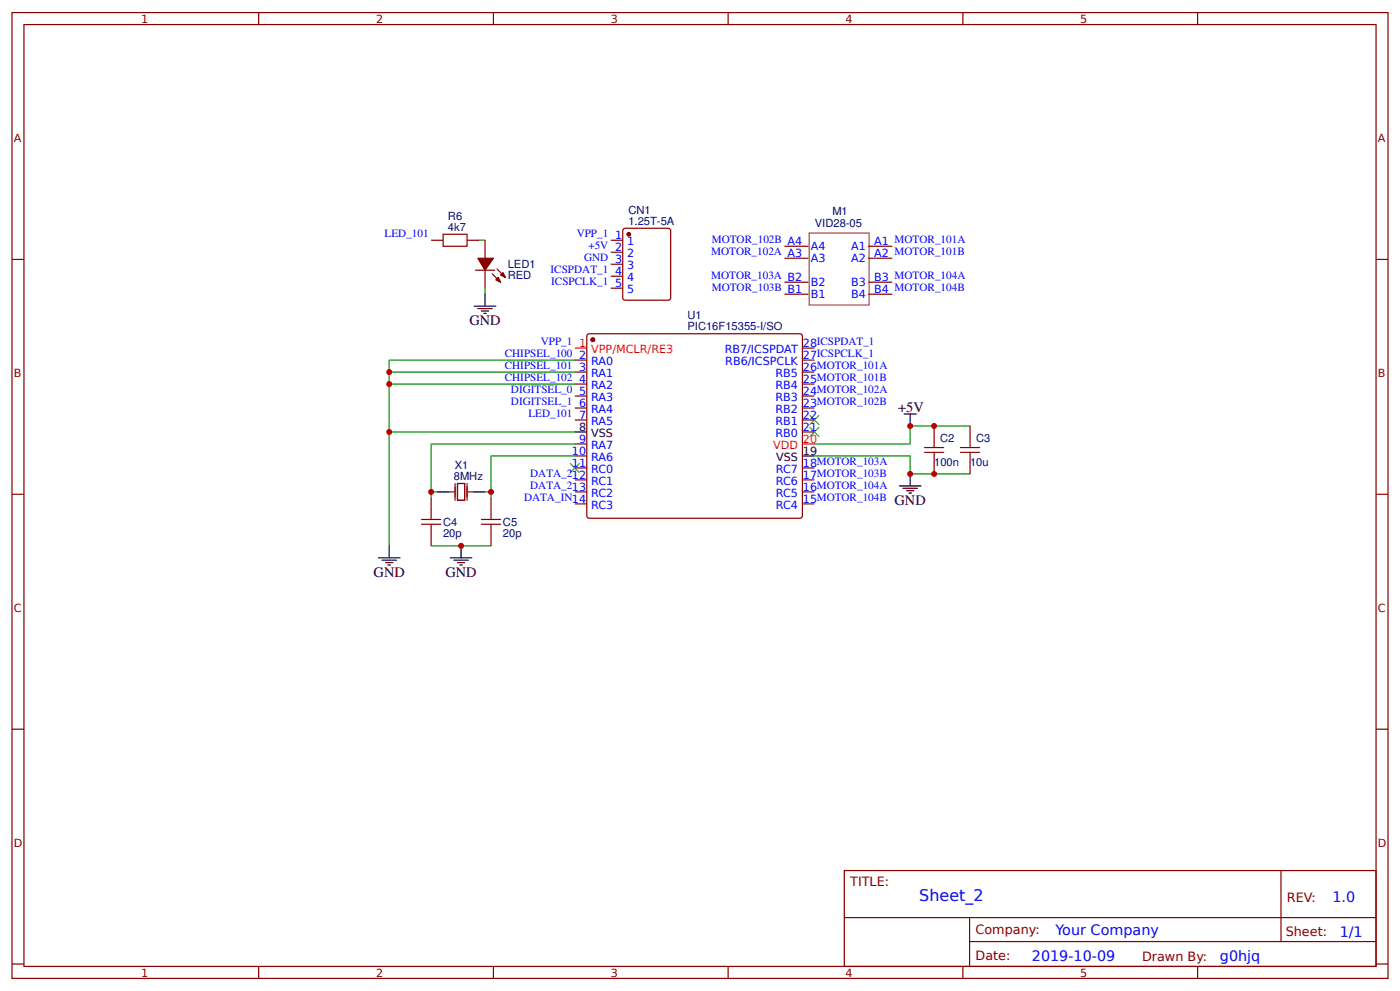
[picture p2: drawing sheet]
<svg xmlns="http://www.w3.org/2000/svg" width="309mm" height="219mm" viewBox="0 0 309 219" stroke-linecap="round" stroke-linejoin="round" font-family="sans-serif">
<g fill="none" stroke="#800" stroke-width=".26">
<path d="M2.6 2.8h304.1v213.2h-304.1zM5.3 5.4h298.7v208h-298.7zM57.1 2.8v2.6M109 2.8v2.6M160.9 2.8v2.6M212.7 2.8v2.6M264.6 2.8v2.6M2.6 57.3h2.7M95.2 53h2.7M103.2 53h2.6M105 59.7h4.3M107.2 53v4"/>
<path d="M107.2 59.7v3.9M109.8 59.4l1.9 1.9M134.9 53h2.7M134.9 55.7h2.7M134.9 58.3h2.7M137.7 50.7l.4-.3h9.5l.5 .3 .1 15-.3 .5-9.8 .1-.4-.3zM173.3 54.4h5.3M173.3 57h5.3M191.8 54.4h5.3M191.8 57h5.3M304 57.3h2.7M108.7 60.5l1.9 1.8"/>
<path d="M127 79.5h2.6M129.7 73.9l.5-.2 46.8 .1 .3 .4-.1 40-.5 .2h-46.8l-.3-.5zM134.9 61h2.7M134.9 63.6h2.7M173.3 62.3h5.3M173.3 65h5.3M177.3 79.5h2.6M177.3 76.9h2.6M191.8 62.3h5.3M191.8 65h5.3M127 82.2h2.6M127 84.8h2.6"/>
<path d="M127 87.4h2.6M127 90.1h2.6M127 92.7h2.6M127 98h2.6M177.3 82.2h2.6M177.3 84.8h2.6M177.3 87.4h2.6M177.3 90.1h2.6M177.3 92.7h2.6M177.3 95.4h2.6M206.4 94.1v2.6M214.3 94.1v2.6"/>
<path d="M2.6 109.1h2.7M95.2 109.9v2.7M95.2 117.9v2.6M108.5 109.9v2.7M108.5 117.9v2.6M127 100.7h2.6M127 103.3h2.6M127 106h2.6M127 108.6h2.6M127 111.3h2.6M177.3 103.3h2.6M177.3 106h2.6"/>
<path d="M177.3 108.6h2.6M177.3 111.3h2.6M206.4 102v2.6M214.3 102v2.6M304 109.1h2.7M2.6 161h2.7M304 161h2.7M186.5 192.2h117.5v21.2h-117.5zM283 192.2v15.7M2.6 212.9h2.7M57.1 213.4v2.6M109 213.4v2.6"/>
<path d="M160.9 213.4v2.6M186.6 202.6h117.3M212.7 213.4v2.6M214.2 207.9h89.7M214.2 202.6v10.6M264.6 213.4v2.6M304 212.9h2.7"/>
</g>
<path d="M178.8 51.5h13.2v15.8h-13.2z" fill="none" stroke="#a54b4b" stroke-width=".26"/>
<g fill="none" stroke="#080" stroke-width=".26">
<path d="M105.8 53h1.4M107.2 63.6v1.4M127 79.5h-41v15.9M86 84.8h41M86 82.2h41M127 95.4h-41v25.1M127 98h-31.8v11.9M214.3 94.1h-13.2v3.9h-21.2M95.2 108.6h1.4M107.2 108.6h1.3M127 100.7h-18.5v9.2M179.9 100.7h21.2v3.9h13.2"/>
<path d="M95.2 120.5h13.3"/>
</g>
<g fill="none" stroke="#a00000" stroke-width=".26">
<path d="M97.9 51.7h5.3v2.7h-5.3zM204.3 99.9h4.2M204.3 98.8h4.2M206.4 96.7v2.1M206.4 99.9v2.1M212.2 99.9h4.2M212.2 98.8h4.2M214.3 96.7v2.1M214.3 99.9v2.1M93.1 115.8h4.3M93.1 114.7h4.3M95.2 112.6v2.1"/>
<path d="M95.2 115.8v2.1M106.4 115.8h4.2M106.4 114.7h4.2M108.5 112.6v2.1M108.5 115.8v2.1"/>
</g>
<g fill="none" stroke="#000" stroke-width=".26">
<path d="M104.8 67.6h4.7M105.6 68.1h3.1M106.4 68.7h1.5M106.9 69.2h.5M107.2 65v2.6M127 95.4h2.6M199.8 91.4h2.6M201.1 91.4v2.7M96.6 108.6h2.6M104.5 108.6h2.7M177.3 100.7h2.6M198.7 107.3h4.8"/>
<path d="M199.5 107.8h3.2M200.3 108.3h1.6M200.8 108.9h.5M201.1 104.6v2.7M83.6 123.2h4.8M84.4 123.7h3.2M85.2 124.2h1.6M85.7 124.8h.6M86 120.5v2.7M99.5 123.2h4.7M100.3 123.7h3.2M101.1 124.2h1.6"/>
<path d="M101.6 124.8h.5M101.9 120.5v2.7"/>
</g>
<g fill="#800" stroke="#800" stroke-width=".26">
<path d="M109.5 61.8l.6-.5 .5 1z"/>
<path d="M110.6 60.7l.5-.5 .6 1.1z"/>
<path d="M105.6 57h3.4l-1.8 2.7z"/>
<circle cx="138.9" cy="51.7" r=".4"/>
<circle cx="131" cy="75" r=".4"/>
</g>
<g fill="#000" stroke="#3c3" stroke-width=".26">
<path d="M178.9 91.7l2.1 2.1zM181 91.7l-2.1 2.1z"/>
<path d="M178.9 94.3l2.1 2.1zM181 94.3l-2.1 2.1z"/>
<path d="M125.9 102.3l2.2 2.1zM128.1 102.3l-2.2 2.1z"/>
</g>
<path d="M99.2 108.6h1.1M100.5 106.8v3.7M101.1 106.8h1.6v3.7h-1.6zM103.2 106.8v3.7M103.5 108.6h1" fill="none" stroke="#801" stroke-width=".26"/>
<path d="M127 76.9h2.6M177.3 98h2.6" fill="none" stroke="#f00" stroke-width=".26"/>
<g fill="#c00">
<circle cx="206.4" cy="94.1" r=".66"/>
<circle cx="201.1" cy="94.1" r=".66"/>
<circle cx="86" cy="84.8" r=".66"/>
<circle cx="86" cy="95.4" r=".66"/>
<circle cx="95.3" cy="108.6" r=".66"/>
<circle cx="108.5" cy="108.6" r=".66"/>
<circle cx="101.9" cy="120.5" r=".66"/>
<circle cx="86" cy="82.2" r=".66"/>
<circle cx="201.1" cy="104.6" r=".66"/>
<circle cx="206.4" cy="104.6" r=".66"/>
</g>
<text font-size="3.5" fill="#00f" x="203.1" y="199">Sheet_2</text>
<g font-size="3.2">
<text x="103.7" y="71.8">GND</text>
<text x="198.4" y="90.9">+5V</text>
<text x="197.6" y="111.5">GND</text>
<text x="82.5" y="127.4">GND</text>
<text x="98.4" y="127.4">GND</text>
</g>
<g font-size="3.2" fill="#00f">
<text x="294.4" y="199.2">1.0</text>
<text x="233.2" y="206.3">Your Company</text>
<text x="296" y="206.9">1/1</text>
<text x="228" y="212.2">2019-10-09</text>
<text x="269.5" y="212.1">g0hjq</text>
</g>
<g font-size="2.8" fill="#800">
<text x="187.9" y="195.7">TITLE:</text>
<text x="284.3" y="199.2">REV:</text>
<text x="215.5" y="206.3">Company:</text>
<text x="284.1" y="206.8">Sheet:</text>
<text x="215.5" y="212.1">Date:</text>
<text x="252.3" y="212.1">Drawn By:</text>
</g>
<g font-size="2.5" fill="#800">
<text x="31.2" y="5">1</text>
<text x="83.1" y="5">2</text>
<text x="134.9" y="5">3</text>
<text x="186.8" y="5">4</text>
<text x="238.7" y="5">5</text>
<text x="3" y="31.4">A</text>
<text x="304.4" y="31.4">A</text>
<text x="3" y="83.2">B</text>
<text x="304.4" y="83.2">B</text>
<text x="3" y="135.1">C</text>
<text x="304.4" y="135.1">C</text>
<text x="3" y="186.9">D</text>
<text x="304.4" y="186.9">D</text>
<text x="31.2" y="215.6">1</text>
<text x="83.1" y="215.6">2</text>
<text x="134.9" y="215.6">3</text>
<text x="186.8" y="215.6">4</text>
<text x="238.7" y="215.6">5</text>
</g>
<g font-size="2.5" fill="#000080">
<text x="138.8" y="47.2">CN1</text>
<text x="183.9" y="47.4">M1</text>
<text x="99" y="50.9">4k7</text>
<text x="99" y="48.5">R6</text>
<text x="138.8" y="49.6">1.25T-5A</text>
<text x="180" y="50">VID28-05</text>
<text x="112.2" y="59.2">LED1</text>
<text x="112.2" y="61.6">RED</text>
<text x="151.9" y="70.5">U1</text>
<text x="151.9" y="72.9">PIC16F15355-I/SO</text>
<text x="207.7" y="97.7">C2</text>
<text x="215.6" y="97.7">C3</text>
<text x="100.3" y="106">8MHz</text>
<text x="100.4" y="103.5">X1</text>
<text x="206.4" y="102.9">100n</text>
<text x="214.3" y="102.9">10u</text>
<text x="97.9" y="118.5">20p</text>
<text x="97.9" y="116.1">C4</text>
<text x="111.1" y="118.5">20p</text>
<text x="111.1" y="116.1">C5</text>
</g>
<g font-size="2.5" fill="#00f">
<text x="85" y="52.4">LED_101</text>
<text x="127.4" y="52.4">VPP_1</text>
<text x="135.9" y="52.8">1</text>
<text x="157.3" y="53.7">MOTOR_102B A4</text>
<text x="129.1" y="57.7">GND 3</text>
<text x="130" y="55">+5V 2</text>
<text x="138.6" y="54.1">1</text>
<text x="138.6" y="56.8">2</text>
<text x="138.6" y="59.4">3</text>
<text x="157.1" y="56.4">MOTOR_102A A3</text>
<text x="179.1" y="55.2">A4</text>
<text x="179.1" y="57.8">A3</text>
<text x="188" y="55.2">A1</text>
<text x="188" y="57.8">A2</text>
<text x="193.1" y="54.1">A1 MOTOR_101A</text>
<text x="193.1" y="56.8">A2 MOTOR_101B</text>
<text x="121.6" y="60.3">ICSPDAT_1</text>
<text x="121.8" y="63">ICSPCLK_1</text>
<text x="135.9" y="60.7">4</text>
<text x="135.9" y="63.4">5</text>
<text x="138.6" y="62">4</text>
<text x="138.6" y="64.7">5</text>
<text x="157.1" y="61.6">MOTOR_103A B2</text>
<text x="157.3" y="64.3">MOTOR_103B B1</text>
<text x="179.1" y="63.1">B2</text>
<text x="179.1" y="65.7">B1</text>
<text x="188" y="63.1">B3</text>
<text x="188" y="65.7">B4</text>
<text x="193.1" y="62">B3 MOTOR_104A</text>
<text x="193.1" y="64.7">B4 MOTOR_104B</text>
<text x="119.5" y="76.2">VPP_1</text>
<text x="160.1" y="77.9">RB7/ICSPDAT</text>
<text x="177.4" y="76.6">28ICSPDAT_1</text>
<text x="111.5" y="81.5">CHIPSEL_101</text>
<text x="111.5" y="78.9">CHIPSEL_100</text>
<text x="127.9" y="79.2">2</text>
<text x="127.9" y="81.9">3</text>
<text x="130.6" y="80.6">RA0</text>
<text x="130.6" y="83.2">RA1</text>
<text x="160.2" y="80.6">RB6/ICSPCLK</text>
<text x="171.3" y="83.2">RB5</text>
<text x="177.4" y="81.9">26MOTOR_101A</text>
<text x="177.4" y="79.2">27ICSPCLK_1</text>
<text x="111.5" y="84.1">CHIPSEL_102</text>
<text x="112.9" y="89.4">DIGITSEL_1</text>
<text x="112.9" y="86.8">DIGITSEL_0</text>
<text x="127.9" y="84.5">4</text>
<text x="127.9" y="87.2">5</text>
<text x="127.9" y="89.8">6</text>
<text x="130.6" y="85.9">RA2</text>
<text x="130.6" y="88.5">RA3</text>
<text x="171.3" y="88.5">RB3</text>
<text x="171.3" y="85.9">RB4</text>
<text x="177.4" y="89.8">23MOTOR_102B</text>
<text x="177.4" y="87.2">24MOTOR_102A</text>
<text x="177.4" y="84.5">25MOTOR_101B</text>
<text x="116.7" y="92.1">LED_101</text>
<text x="127.9" y="92.5">7</text>
<text x="130.6" y="91.1">RA4</text>
<text x="130.6" y="93.8">RA5</text>
<text x="171.3" y="93.8">RB1</text>
<text x="171.3" y="91.1">RB2</text>
<text x="177.4" y="95.1">21</text>
<text x="177.4" y="92.5">22</text>
<text x="126.4" y="100.4">10</text>
<text x="127.9" y="97.8">9</text>
<text x="130.6" y="99.1">RA7</text>
<text x="130.6" y="101.7">RA6</text>
<text x="171.3" y="96.4">RB0</text>
<text x="117.1" y="105.3">DATA_212</text>
<text x="117.1" y="107.9">DATA_213</text>
<text x="126.4" y="103.1">11</text>
<text x="130.6" y="104.4">RC0</text>
<text x="130.6" y="107">RC1</text>
<text x="171.4" y="107">RC6</text>
<text x="171.4" y="104.4">RC7</text>
<text x="177.4" y="105.7">17MOTOR_103B</text>
<text x="177.4" y="103.1">18MOTOR_103A</text>
<text x="115.8" y="110.6">DATA_IN14</text>
<text x="130.6" y="109.7">RC2</text>
<text x="130.6" y="112.3">RC3</text>
<text x="171.4" y="112.3">RC4</text>
<text x="171.4" y="109.7">RC5</text>
<text x="177.4" y="111">15MOTOR_104B</text>
<text x="177.4" y="108.3">16MOTOR_104A</text>
</g>
<g font-size="2.5" fill="#f00">
<text x="127.9" y="76.6">1</text>
<text x="130.6" y="77.9">VPP/MCLR/RE3</text>
<text x="170.8" y="99.1">VDD</text>
<text x="177.4" y="97.8">20</text>
</g>
<g font-size="2.5">
<text x="127.9" y="95.1">8</text>
<text x="130.6" y="96.4">VSS</text>
<text x="171.5" y="101.7">VSS</text>
<text x="177.4" y="100.4">19</text>
</g>
</svg>
